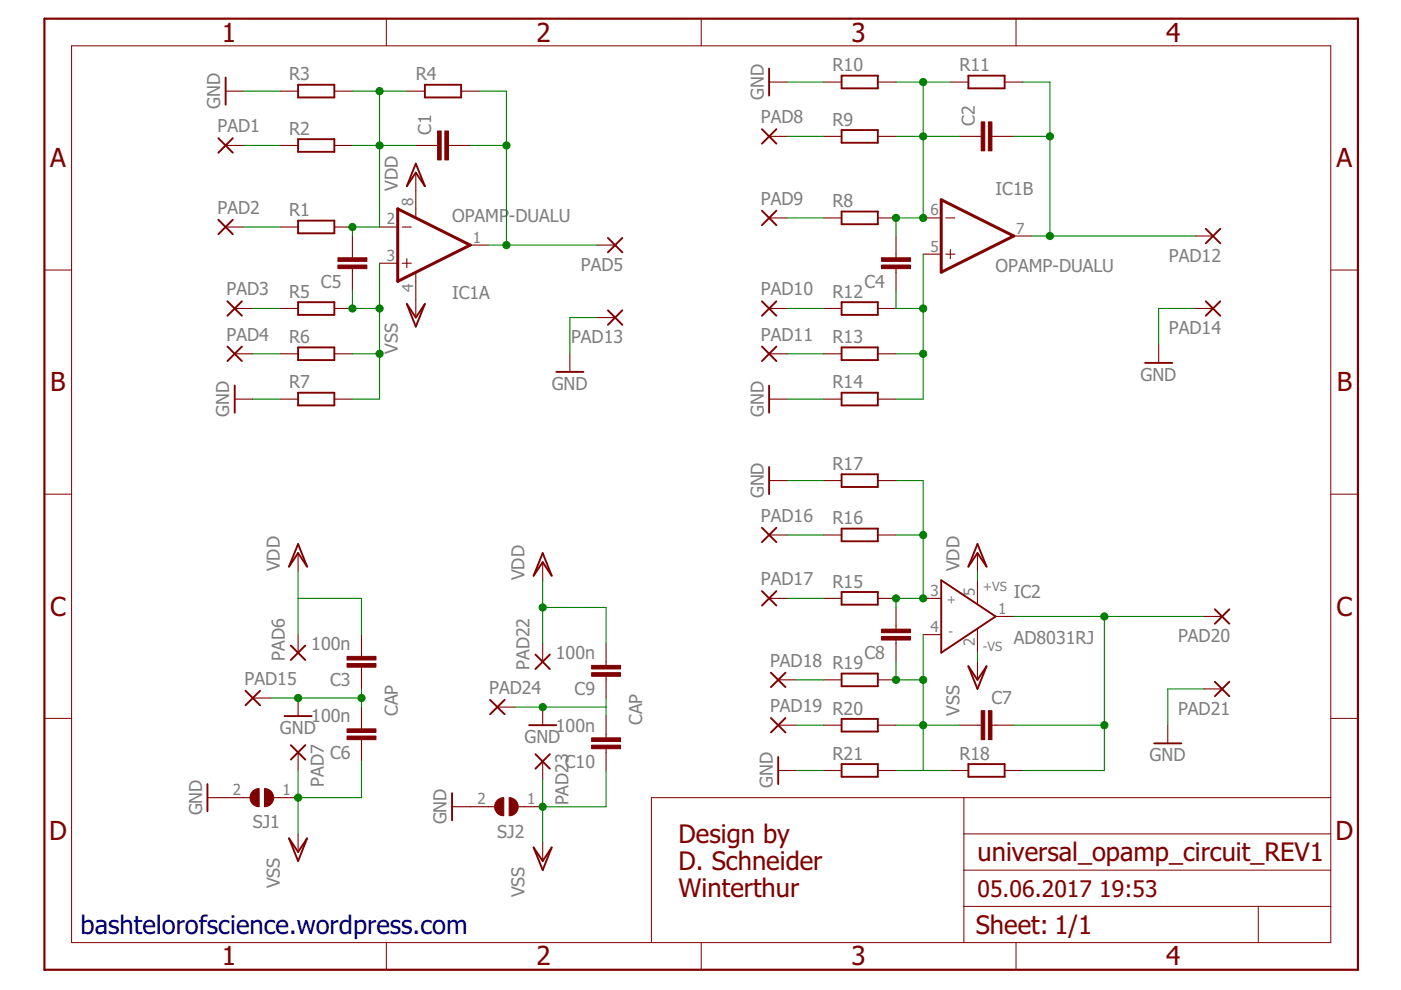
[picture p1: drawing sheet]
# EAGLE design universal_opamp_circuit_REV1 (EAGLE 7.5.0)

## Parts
C1  C-EUC0603  [C0603]
C2  C-EUC0603  [C0603]
C3  100n  C-EUC0603  [C0603]
C4  C-EUC0603  [C0603]
C5  C-EUC0603  [C0603]
C6  100n  C-EUC0603  [C0603]
C7  C-EUC0603  [C0603]
C8  C-EUC0603  [C0603]
C9  100n  C-EUC0603  [C0603]
C10  100n  C-EUC0603  [C0603]
IC1  OPAMP-DUALU  [SO08]
IC2  AD8031RJ  [SOT23-5]
PAD1  1,6/0,9  [1,6/0,9]
PAD2  1,6/0,9  [1,6/0,9]
PAD3  1,6/0,9  [1,6/0,9]
PAD4  1,6/0,9  [1,6/0,9]
PAD5  1,6/0,9  [1,6/0,9]
PAD6  1,6/0,9  [1,6/0,9]
PAD7  1,6/0,9  [1,6/0,9]
PAD8  1,6/0,9  [1,6/0,9]
PAD9  1,6/0,9  [1,6/0,9]
PAD10  1,6/0,9  [1,6/0,9]
PAD11  1,6/0,9  [1,6/0,9]
PAD12  1,6/0,9  [1,6/0,9]
PAD13  1,6/0,9  [1,6/0,9]
PAD14  1,6/0,9  [1,6/0,9]
PAD15  1,6/0,9  [1,6/0,9]
PAD16  1,6/0,9  [1,6/0,9]
PAD17  1,6/0,9  [1,6/0,9]
PAD18  1,6/0,9  [1,6/0,9]
PAD19  1,6/0,9  [1,6/0,9]
PAD20  1,6/0,9  [1,6/0,9]
PAD21  1,6/0,9  [1,6/0,9]
PAD22  1,6/0,9  [1,6/0,9]
PAD23  1,6/0,9  [1,6/0,9]
PAD24  1,6/0,9  [1,6/0,9]
R1  R-EU_R0603  [R0603]
R2  R-EU_R0603  [R0603]
R3  R-EU_R0603  [R0603]
R4  R-EU_R0603  [R0603]
R5  R-EU_R0603  [R0603]
R6  R-EU_R0603  [R0603]
R7  R-EU_R0603  [R0603]
R8  R-EU_R0603  [R0603]
R9  R-EU_R0603  [R0603]
R10  R-EU_R0603  [R0603]
R11  R-EU_R0603  [R0603]
R12  R-EU_R0603  [R0603]
R13  R-EU_R0603  [R0603]
R14  R-EU_R0603  [R0603]
R15  R-EU_R0603  [R0603]
R16  R-EU_R0603  [R0603]
R17  R-EU_R0603  [R0603]
R18  R-EU_R0603  [R0603]
R19  R-EU_R0603  [R0603]
R20  R-EU_R0603  [R0603]
R21  R-EU_R0603  [R0603]
SJ1  SJ  [SJ]
SJ2  SJ  [SJ]

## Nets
GND: C3.1 C6.2 C9.1 C10.2 PAD13.1(P) PAD14.1(P) PAD15.1(P) PAD21.1(P) PAD24.1(P) R3.1 R7.1 R10.1 R14.1 R17.1 R21.1 SJ1.2 SJ2.2
N$1: C2.1 C4.2 IC1.6(B:-IN) R8.2 R9.2 R10.2 R11.1
N$2: C2.2 IC1.7(B:OUT) PAD12.1(P) R11.2
N$3: PAD1.1(P) R2.1
N$4: C4.1 IC1.5(B:+IN) R12.2 R13.2 R14.2
N$5: C5.1 IC1.3(A:+IN) R5.2 R6.2 R7.2
N$6: PAD2.1(P) R1.1
N$7: PAD3.1(P) R5.1
N$8: PAD4.1(P) R6.1
N$9: PAD8.1(P) R9.1
N$10: PAD11.1(P) R13.1
N$11: C8.2 IC2.3(IN+) R15.2 R16.2 R17.2
N$12: C7.2 IC2.1(OUT) PAD20.1(P) R18.2
N$13: C1.1 C5.2 IC1.2(A:-IN) R1.2 R2.2 R3.2 R4.1
N$14: C1.2 IC1.1(A:OUT) PAD5.1(P) R4.2
N$15: PAD9.1(P) R8.1
N$16: PAD10.1(P) R12.1
N$17: C7.1 C8.1 IC2.4(IN-) R18.1 R19.2 R20.2 R21.2
N$18: PAD16.1(P) R16.1
N$19: PAD17.1(P) R15.1
N$20: PAD18.1(P) R19.1
N$21: PAD19.1(P) R20.1
VDD: C3.2 C9.2 IC1.8(A:V+) IC2.5(+VS) PAD6.1(P) PAD22.1(P)
VSS: C6.1 C10.1 IC1.4(A:V-) IC2.2(-VS) PAD7.1(P) PAD23.1(P) SJ1.1 SJ2.1

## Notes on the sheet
- CAP
- CAP
- Design by
  D. Schneider
  Winterthur
- bashtelorofscience.wordpress.com

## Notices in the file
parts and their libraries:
SparkFun-AnalogIC: Licensing:Creative Commons ShareAlike 4.0 International - https://creativecommons.org/licenses/by-sa/4.0
